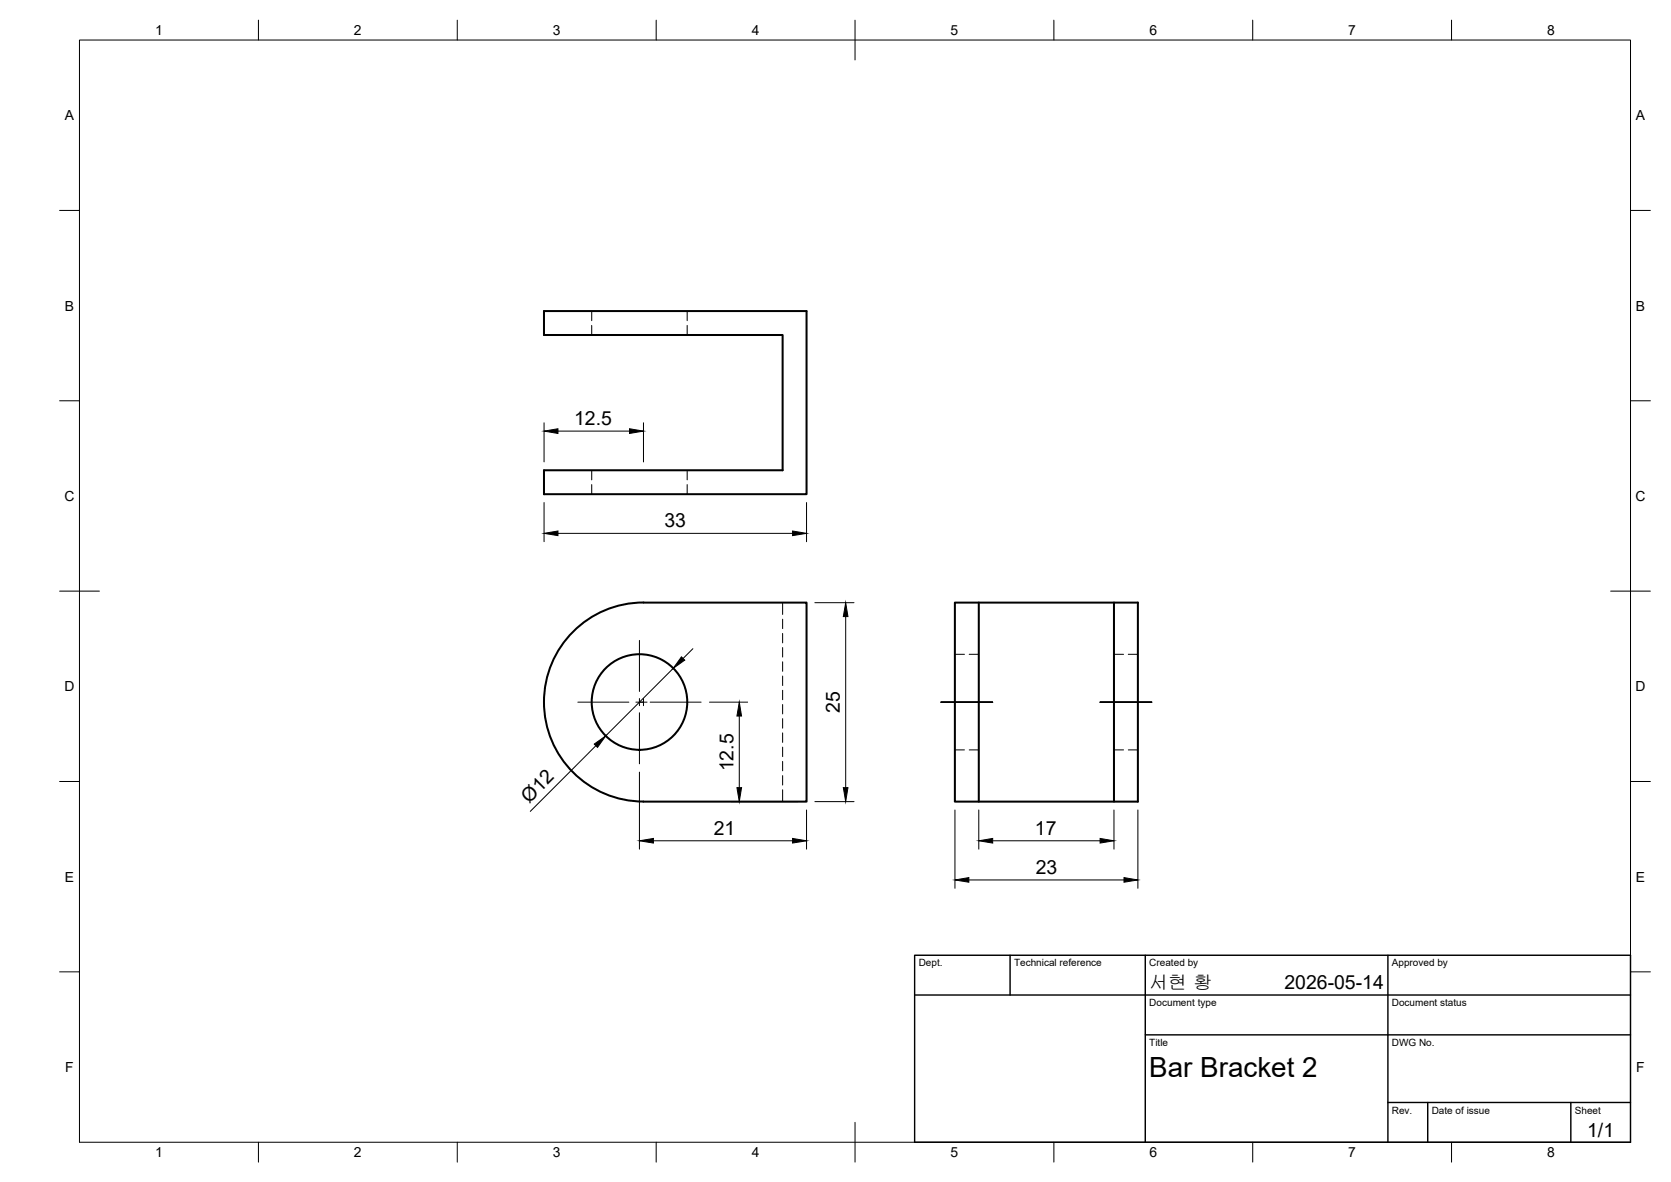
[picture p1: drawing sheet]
<svg xmlns="http://www.w3.org/2000/svg" width="420mm" height="297mm" viewBox="0 0 420 297" stroke-linecap="round" stroke-linejoin="round" font-family="sans-serif">
<!-- layer: Visible -->
<g fill="none" stroke="#000" stroke-width=".51">
<path d="M136.8 78.2h66v46h-66v-6h60v-34h-60zM246.1 151.4v50.1M280.1 151.4h6v50.1h-6zM280.1 151.4h-40v50.1h40M161.8 201.4a25 25 0 0 1-25-25 25 25 0 0 1 25-25h41v50.1h-41"/>
<circle cx="160.8" cy="176.4" r="12"/>
</g>
<!-- layer: Hidden -->
<g fill="none" stroke="#000" stroke-width=".25">
<path d="M148.8 78.2v2.4M172.8 78.2v2.4M148.8 81.8v2.4M172.8 81.8v2.4M148.8 118.2v2.4M172.8 118.2v2.4M148.8 121.8v2.4M172.8 121.8v2.4M196.8 151.4v3M196.8 155.6v2.4M196.8 159.2v2.4M196.8 162.7v2.4"/>
<path d="M196.8 166.3v2.4M196.8 169.9v2.4M196.8 173.5v2.3M196.8 177v2.4M240.1 164.4h2.4M243.7 164.4h2.4M280.1 164.4h2.4M283.7 164.4h2.4M196.8 180.6v2.4M196.8 184.2v2.4M196.8 187.8v2.3M196.8 191.3v2.4"/>
<path d="M196.8 194.9v2.4M196.8 198.5v3M240.1 188.5h2.4M243.7 188.5h2.4M280.1 188.5h2.4M283.7 188.5h2.4"/>
</g>
<!-- layer: BORDER -->
<g fill="none" stroke="#000" stroke-width=".25">
<path d="M20 10.1h390v276.9h-390zM65 5.1v5M115 5.1v5M165 5.1v5M215 5.1v10M265 5.1v5M315 5.1v5M365 5.1v5M15 52.9h5M410 52.9h5M15 100.7h5M410 100.7h5"/>
<path d="M15 148.6h10M405 148.6h10M15 196.4h5M410 196.4h5M15 244.2h5M410 244.2h5M65 287v5M115 287v5M165 287v5M215 282.1v9.9M265 287v5M315 287v5"/>
<path d="M365 287v5"/>
</g>
<!-- layer: TITLEBLOCK -->
<path d="M230 240.1h180v46.9h-180zM230 250h180M254 240.1v9.9M288 240.1v46.9M349 240.1v46.9M288 260.1h122M349 277.1h61M359 277.1v9.9M395 277.1v9.9" fill="none" stroke="#000" stroke-width=".36"/>
<!-- layer: Smart Centers -->
<path d="M145.3 176.5h12.8M159.9 176.5h2.8M160.8 160.9v12.9M160.8 175.5v1.8M160.8 179.1v12.8M161.8 175.5v1.8M163.5 176.5h12.8M236.6 176.5h13M276.6 176.5h13" fill="none" stroke="#000" stroke-width=".25"/>
<!-- layer: FD_Dimensions -->
<g fill="none" stroke="#000" stroke-width=".25">
<path d="M136.8 106.2v9.9M140.3 108.3h18M161.8 106.2v9.9M136.8 126.3v9.8M140.3 134h59M202.8 126.3v9.8M204.9 151.5h9.8M212.6 154.9v43M169.3 168l-17 16.9M174.2 163l-2.5 2.5M178.4 176.5h9.6M185.9 179.9v18"/>
<path d="M149.8 187.4l-16.5 16.5M160.8 194v19.4M164.3 211.3h35M183.8 201.5h16.9M202.8 203.5v9.9M204.9 201.5h9.8M240.1 203.5v19.7M246.1 203.5v9.9M249.6 211.3h27M280.1 203.5v9.9M286.1 203.5v19.7M243.6 221.1h39"/>
</g>
<g fill="#000" stroke="#000" stroke-width=".25">
<path d="M136.8 108.3l3.5-.6v1.2zM158.3 107.7l3.5 .6-3.5 .6zM136.8 134l3.5-.6v1.2zM199.3 133.4l3.5 .6-3.5 .6zM212.6 151.5l.6 3.4h-1.2zM171.3 165.1l.9 .8-2.9 2.1zM185.9 176.5l.6 3.4h-1.2zM149.4 187l2.9-2.1-2.1 2.9zM185.3 197.9h1.2l-.6 3.6zM212 197.9h1.2l-.6 3.6zM160.8 211.3l3.5-.6v1.2zM199.3 210.7l3.5 .6-3.5 .6z"/>
<path d="M246.1 211.3l3.5-.6v1.2zM276.6 210.7l3.5 .6-3.5 .6zM240.1 221.1l3.5-.6v1.2zM282.6 220.5l3.5 .6-3.5 .6z"/>
</g>
<text font-size="7" x="289" y="270.6">Bar Bracket 2</text>
<g font-size="4.9">
<text x="144.4" y="106.9">12.5</text>
<text x="167.1" y="132.6">33</text>
<text x="211.2" y="179.1" transform="rotate(-90 211.2 179.1)">25</text>
<text x="184.4" y="193.9" transform="rotate(-90 184.4 193.9)">12.5</text>
<text x="133.1" y="202" transform="rotate(-45 133.1 202)">Ø12</text>
<text x="179.5" y="209.9">21</text>
<text x="260.2" y="209.9">17</text>
<text x="260.4" y="219.7">23</text>
<text x="323" y="248.5">2026-05-14</text>
<text x="399.1" y="285.7">1/1</text>
</g>
<text font-size="4.8" x="289" y="248.5">서현 황</text>
<g font-size="3.5">
<text x="39" y="8.8">1</text>
<text x="89" y="8.8">2</text>
<text x="139" y="8.8">3</text>
<text x="189" y="8.8">4</text>
<text x="239" y="8.8">5</text>
<text x="289" y="8.8">6</text>
<text x="339" y="8.8">7</text>
<text x="389" y="8.8">8</text>
<text x="16.3" y="30.2">A</text>
<text x="411.3" y="30.2">A</text>
<text x="16.3" y="78">B</text>
<text x="411.3" y="78">B</text>
<text x="16.2" y="125.9">C</text>
<text x="411.2" y="125.9">C</text>
<text x="16.2" y="173.7">D</text>
<text x="411.2" y="173.7">D</text>
<text x="16.3" y="221.6">E</text>
<text x="411.3" y="221.6">E</text>
<text x="16.4" y="269.4">F</text>
<text x="411.4" y="269.4">F</text>
<text x="39" y="290.8">1</text>
<text x="89" y="290.8">2</text>
<text x="139" y="290.8">3</text>
<text x="189" y="290.8">4</text>
<text x="239" y="290.8">5</text>
<text x="289" y="290.8">6</text>
<text x="339" y="290.8">7</text>
<text x="389" y="290.8">8</text>
</g>
<g font-size="2.5">
<text x="231" y="242.9">Dept.</text>
<text x="255" y="242.9">Technical reference</text>
<text x="289" y="242.9">Created by</text>
<text x="350" y="242.9">Approved by</text>
<text x="289" y="252.8">Document type</text>
<text x="350" y="252.8">Document status</text>
<text x="289" y="262.9">Title</text>
<text x="350" y="262.9">DWG No.</text>
<text x="350" y="279.9">Rev.</text>
<text x="360" y="279.9">Date of issue</text>
<text x="396" y="279.9">Sheet</text>
</g>
</svg>
